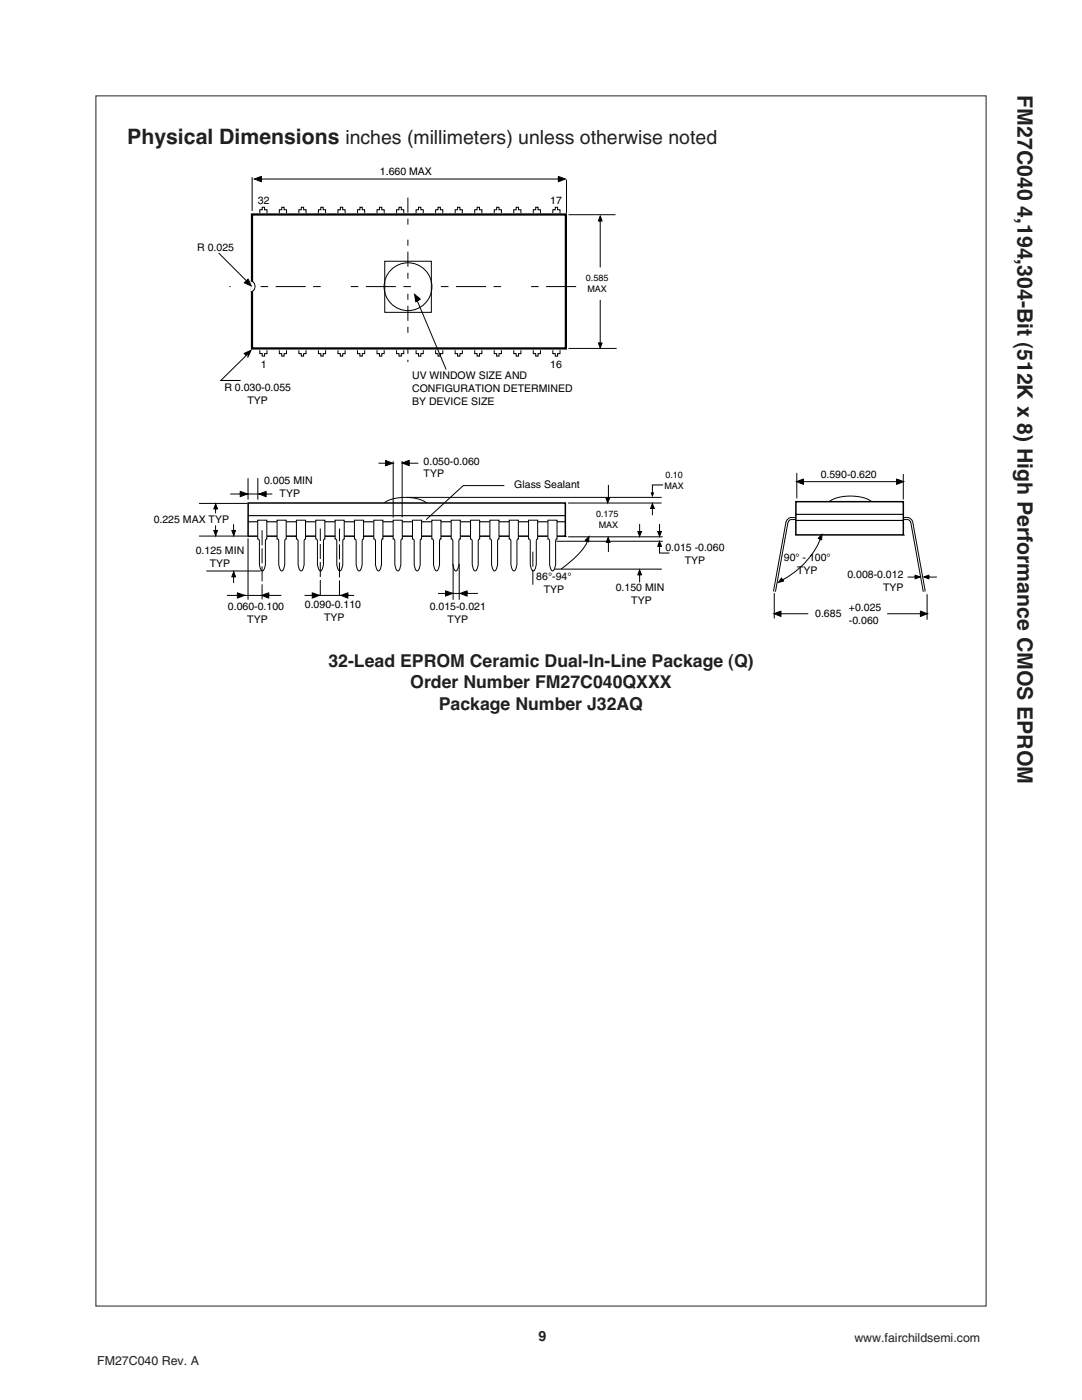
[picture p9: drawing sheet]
<svg xmlns="http://www.w3.org/2000/svg" width="216mm" height="279mm" viewBox="0 0 216 279" stroke-linecap="round" stroke-linejoin="round" font-family="sans-serif">
<path d="M19.1 19.1h177.7v241.6h-177.7z" fill="none" stroke="#231f20" stroke-width=".2"/>
<path d="M158.8 103.5h-.9a.97 .97 0 0 0-.9 .7l-2.5 13.9M180.2 103.5h.9a.97 .97 0 0 1 .8 .7l2.5 13.9" fill="none" stroke="#000" stroke-width=".6"/>
<path d="M158.8 103.5h-.9a.97 .97 0 0 0-.9 .7l-2.5 13.9M180.2 103.5h.9a.97 .97 0 0 1 .8 .7l2.5 13.9" fill="none" stroke="#fff" stroke-width=".2"/>
<g fill="none" stroke="#000" stroke-width=".2">
<path d="M51.8 42.5v-.6h.5v-.5h.5v.5h.5v.6M55.7 42.5v-.6h.5v-.5h.5v.5h.5v.6M59.6 42.5v-.6h.5v-.5h.5v.5h.5v.6M63.5 42.5v-.6h.5v-.5h.5v.5h.5v.6M67.4 42.5v-.6h.5v-.5h.5v.5h.5v.6M71.3 42.5v-.6h.5v-.5h.5v.5h.5v.6M75.2 42.5v-.6h.5v-.5h.5v.5h.5v.6M79.1 42.5v-.6h.5v-.5h.5v.5h.5v.6M83 42.5v-.6h.5v-.5h.5v.5h.5v.6M86.9 42.5v-.6h.5v-.5h.5v.5h.5v.6M90.8 42.5v-.6h.5v-.5h.5v.5h.5v.6M94.7 42.5v-.6h.5v-.5h.5v.5h.5v.6"/>
<path d="M98.6 42.5v-.6h.5v-.5h.5v.5h.4v.6M102.5 42.5v-.6h.5v-.5h.5v.5h.4v.6M106.4 42.5v-.6h.5v-.5h.5v.5h.4v.6M110.3 42.5v-.6h.5v-.5h.5v.5h.4v.6M51.8 69.9v.7h.5v.5h.5v-.5h.5v-.7M55.7 69.9v.7h.5v.5h.5v-.5h.5v-.7M59.6 69.9v.7h.5v.5h.5v-.5h.5v-.7M63.5 69.9v.7h.5v.5h.5v-.5h.5v-.7M67.4 69.9v.7h.5v.5h.5v-.5h.5v-.7M71.3 69.9v.7h.5v.5h.5v-.5h.5v-.7M75.2 69.9v.7h.5v.5h.5v-.5h.5v-.7M79.1 69.9v.7h.5v.5h.5v-.5h.5v-.7"/>
<path d="M83 69.9v.7h.5v.5h.5v-.5h.5v-.7M86.9 69.9v.7h.5v.5h.5v-.5h.5v-.7M90.8 69.9v.7h.5v.5h.5v-.5h.5v-.7M94.7 69.9v.7h.5v.5h.5v-.5h.5v-.7M98.6 69.9v.7h.5v.5h.5v-.5h.4v-.7M102.5 69.9v.7h.5v.5h.5v-.5h.4v-.7M106.4 69.9v.7h.5v.5h.5v-.5h.4v-.7M110.3 69.9v.7h.5v.5h.5v-.5h.4v-.7"/>
<circle cx="81.4" cy="57.2" r="4.8"/>
</g>
<path d="M81.4 39.4v32.9" fill="none" stroke="#000" stroke-width=".2" stroke-dasharray="3 1.2 1.2" stroke-linecap="butt"/>
<path d="M50.3 42.8h62.6v26.7h-62.6z" fill="none" stroke="#000" stroke-width=".45"/>
<path d="M50.8 35.7l1.4-.5v1.1zM111.4 35.2l1.4 .5-1.4 .6zM51.7 35.7h60.3z" fill="#000" stroke="#000" stroke-width=".2"/>
<g fill="#fff" stroke="#000" stroke-width=".2">
<path d="M50.3 35.4v6.7z"/>
<path d="M113 35.9v6.6z"/>
<path d="M50 56.1a1.09 1.09 0 0 1 .9 1.1 1.09 1.09 0 0 1-.9 1z"/>
</g>
<path d="M115 57.2h-69.2" fill="none" stroke="#000" stroke-width=".2" stroke-dasharray="6 1.5 1.5" stroke-linecap="butt"/>
<path d="M49.1 56.1l.4-.4 .6 1.4-1.3-.7 .4-.4z" fill="#000" stroke="#000" stroke-width=".2"/>
<path d="M43.6 50.5l6 5.9z" fill="#fff" stroke="#000" stroke-width=".2"/>
<path d="M48.7 70.5l1.4-.6-.6 1.4z" fill="#000" stroke="#000" stroke-width=".2"/>
<path d="M44.1 75.9l5.4-5.3-1.5 5.3z" fill="#fff" stroke="#000" stroke-width=".2"/>
<path d="M82.7 58.8l1.2 .9-.9 .5z" fill="#000" stroke="#000" stroke-width=".2"/>
<path d="M83.1 59.7l5.9 14.1z" fill="#fff" stroke="#000" stroke-width=".2"/>
<path d="M76.8 52.1h9.3v10.2h-9.3zM132.3 96.8h-2.1v1.7M76.2 101.2a1.79 1.79 0 0 1 1.4-1.4 9.6 9.6 0 0 1 7.2 .3l.7 .7 .1 .4" fill="none" stroke="#000" stroke-width=".2"/>
<g fill="#000" stroke="#000" stroke-width=".2">
<path d="M121.4 96.8v3zM120.9 99.4h.7l-.3 1zM159 94.4v5.1zM158.9 96.1l1.4-.5v1zM178.9 95.6l1.4 .5-1.4 .5zM159.7 96.1h19.7zM180.2 94.6v5.1zM47.4 118.3l1.5 .5-1.5 .6zM52.2 118.8l1.4-.5v1.1zM45.3 118.8h10.8zM60.8 118.8h9.9zM62.3 118.3l1.5 .5-1.5 .6z"/>
<path d="M68 118.8l1.4-.5v1.1zM88.9 117.9l1.5 .5-1.5 .6zM91.8 118.4l1.4-.5v1.1zM87.4 118.4h8zM130.2 100.5l.3 1h-.7zM113.4 100.4h18.6zM110.6 113.6h21.5zM113.4 107.1h18.8zM111 108h21.3z"/>
</g>
<path d="M129.8 98.3h.7l-.3 1z" fill="#000"/>
<path d="M49.5 100.4h63.3v6.6h-63.3z" fill="#fff" stroke="#000" stroke-width=".3"/>
<path d="M49.5 104.1h63.3M49.5 102.9h63.3" fill="none" stroke="#000" stroke-width=".22"/>
<g fill="#fff" stroke="#000" stroke-width=".2">
<path d="M51.4 103.8h1.8v3.8a1.9 1.9 0 0 0-.2 1.6l-.1 3.7a.98 .98 0 0 1-.6 1l-.2-.2-.3-1v-3.5a1.65 1.65 0 0 0-.3-1.6z"/>
<path d="M55.3 103.8h1.8l-.1 3.8a1.9 1.9 0 0 0-.2 1.6v3.7a.98 .98 0 0 1-.6 1l-.3-.2-.3-1v-3.5a1.65 1.65 0 0 0-.2-1.6z"/>
<path d="M59.1 103.8h1.9l-.1 3.8a1.9 1.9 0 0 0-.2 1.6l-.1 3.7a.98 .98 0 0 1-.6 1l-.2-.2-.3-1v-3.5a1.65 1.65 0 0 0-.3-1.6z"/>
<path d="M63 103.8h1.8v3.8a1.9 1.9 0 0 0-.3 1.6v3.7a.98 .98 0 0 1-.6 1l-.3-.2-.3-1v-3.5a1.65 1.65 0 0 0-.2-1.6z"/>
<path d="M66.9 103.8h1.8l-.1 3.8a1.9 1.9 0 0 0-.2 1.6v3.7a.98 .98 0 0 1-.7 1l-.2-.2-.3-1v-3.5a1.65 1.65 0 0 0-.2-1.6z"/>
<path d="M70.7 103.8h1.8v3.8a1.9 1.9 0 0 0-.2 1.6l-.1 3.7a.98 .98 0 0 1-.6 1l-.2-.2-.3-1v-3.5a1.65 1.65 0 0 0-.3-1.6z"/>
<path d="M74.6 103.8h1.8l-.1 3.8a1.9 1.9 0 0 0-.2 1.6v3.7a.98 .98 0 0 1-.6 1l-.3-.2-.3-1v-3.5a1.65 1.65 0 0 0-.2-1.6z"/>
<path d="M78.4 103.8h1.9l-.1 3.8a1.9 1.9 0 0 0-.2 1.6v3.7a.98 .98 0 0 1-.7 1l-.2-.2-.3-1v-3.5a1.65 1.65 0 0 0-.3-1.6z"/>
<path d="M82.3 103.8h1.8v3.8a1.9 1.9 0 0 0-.3 1.6v3.7a.98 .98 0 0 1-.6 1l-.3-.2-.3-1v-3.5a1.65 1.65 0 0 0-.2-1.6z"/>
<path d="M86.2 103.8h1.8l-.1 3.8a1.9 1.9 0 0 0-.2 1.6v3.7a.98 .98 0 0 1-.7 1l-.2-.2-.3-1v-3.5a1.65 1.65 0 0 0-.2-1.6z"/>
<path d="M90 103.8h1.8v3.8a1.9 1.9 0 0 0-.2 1.6l-.1 3.7a.98 .98 0 0 1-.6 1l-.2-.2-.3-1v-3.5a1.65 1.65 0 0 0-.3-1.6z"/>
<path d="M93.9 103.8h1.8l-.1 3.8a1.9 1.9 0 0 0-.2 1.6v3.7a.98 .98 0 0 1-.6 1l-.3-.2-.3-1v-3.5a1.65 1.65 0 0 0-.2-1.6z"/>
<path d="M97.7 103.8h1.9l-.1 3.8a1.9 1.9 0 0 0-.2 1.6v3.7a.98 .98 0 0 1-.7 1l-.2-.2-.3-1v-3.5a1.65 1.65 0 0 0-.3-1.6z"/>
<path d="M101.6 103.8h1.8v3.8a1.9 1.9 0 0 0-.3 1.6v3.7a.98 .98 0 0 1-.6 1l-.3-.2-.3-1v-3.5a1.65 1.65 0 0 0-.2-1.6z"/>
<path d="M105.5 103.8h1.8l-.1 3.8a1.9 1.9 0 0 0-.2 1.6v3.7a.98 .98 0 0 1-.6 1l-.3-.2-.3-1v-3.5a1.65 1.65 0 0 0-.2-1.6z"/>
<path d="M109.3 103.8h1.8v3.8a1.9 1.9 0 0 0-.2 1.6l-.1 3.7a.98 .98 0 0 1-.6 1l-.2-.2-.3-1v-3.5a1.65 1.65 0 0 0-.3-1.6z"/>
<path d="M49.5 107.4v12.3z"/>
<path d="M90.4 112.5v7.2z"/>
<path d="M91.6 112.5v7.2z"/>
</g>
<g fill="#fff" stroke="#000" stroke-width=".2" stroke-dasharray="3 .6" stroke-linecap="butt">
<path d="M52.3 105.5v14.1z"/>
<path d="M67.7 105.5v13.3z"/>
<path d="M63.9 105.5v13.3z"/>
</g>
<path d="M76.9 91.9l1.5 .6-1.5 .4zM75.5 92.4h2.2zM80.3 92.4l1.4-.5v1zM81.3 92.4h2.2z" fill="#000" stroke="#000" stroke-width=".2"/>
<path d="M78.5 92v11.3M80.2 92v11.3" fill="none" stroke="#000" stroke-width=".2"/>
<path d="M106.3 109.5v7.2z" fill="#fff" stroke="#000" stroke-width=".2" stroke-dasharray="3 .6" stroke-linecap="butt"/>
<path d="M81.3 99.3h50.7zM117.1 107.5l.4-.4-.1 1-.6-.3zM121.4 108.2v1.9zM121.3 107.3l.4 .9h-.7zM127.6 104.6v1.7zM127.6 114.5v1.7zM127.3 106.1h.7l-.4 .9zM127.6 113.7l.4 1h-.7zM130.2 100.8v2zM131.6 104.6v1.7zM131.6 108.1l.4 .9h-.8zM131.2 106.1h.8l-.4 .9z" fill="#000" stroke="#000" stroke-width=".2"/>
<path d="M117.3 107.8l-.3 .7a16.3 16.3 0 0 1-5.1 5.1M131.6 108.4v2h2" fill="none" stroke="#000" stroke-width=".2"/>
<g fill="#fff" stroke="#000" stroke-width=".2">
<path d="M49.5 95.4v4.3z"/>
<path d="M51.4 95.4v4.3z"/>
</g>
<g fill="#000" stroke="#000" stroke-width=".2">
<path d="M45.9 98.6h8.4zM47.9 98.1l1.5 .5-1.5 .5zM51.7 98.6l1.4-.5v1zM39.7 100.5h9.7zM39.7 107h9.7zM42.7 105.9h.7l-.3 1zM43 100.6l.4 1h-.7zM43 101.2v1.2zM43 104.8v1.3zM46.3 105.9h.7l-.4 1zM46.6 114.1l.4 1h-.7zM46.6 104.6v1.5z"/>
<path d="M46.6 114.9v1.5zM41.2 114h10.8z"/>
</g>
<path d="M165 100.9a1.79 1.79 0 0 1 1.4-1.3 9.6 9.6 0 0 1 7.2 .2l.7 .7 .1 .4" fill="none" stroke="#000" stroke-width=".2"/>
<path d="M158.8 100.1h21.4l.1 6.6h-21.5z" fill="#fff" stroke="#000" stroke-width=".3"/>
<path d="M158.8 103.9h21.4M158.8 102.6h21.4" fill="none" stroke="#000" stroke-width=".22"/>
<path d="M100.6 96.9h-8.2l-7.4 6.8M163.8 107.4a16.1 16.1 0 0 1-8.2 8.6" fill="none" stroke="#000" stroke-width=".2"/>
<g fill="#000" stroke="#000" stroke-width=".2">
<path d="M119.8 59.8v8.9zM119.8 43.8v9.6zM119.8 43.1l.3 1h-.7zM113.4 42.9h9.4zM119.4 68.5h.7l-.3 .9zM113.4 69.5h9.6zM155.9 115.4l.5 .6-1.1 .2zM163.5 107.1l.5-.4-.1 1-.6-.3zM182.6 114.8l1 .3-1 .4zM181.1 115.2h1.8zM184.4 115.1l.9-.3v.7zM185.1 115.2h1.8z"/>
<path d="M154.5 118.4v5zM154.4 122.5l1.4-.5v1zM155.2 122.5h6.1zM183.7 122l1.4 .5-1.4 .5zM177 122.5h7.1zM185 118.6v5.1z"/>
</g>
<g font-size="4.2" fill="#231f20">
<text x="203" y="19.1" transform="rotate(90 203 19.1)">FM27C040 4,194,304-Bit (512K x 8) High Performance CMOS EPROM</text>
<text x="25.4" y="28.7">Physical Dimensions inches (millimeters) unless otherwise noted</text>
</g>
<g font-size="3.5" fill="#231f20">
<text x="65.5" y="133.1">32-Lead EPROM Ceramic Dual-In-Line Package (Q)</text>
<text x="81.9" y="137.4">Order Number FM27C040QXXX</text>
<text x="87.5" y="141.6">Package Number J32AQ</text>
</g>
<text font-size="2.8" fill="#231f20" x="107.4" y="267.7">9</text>
<g font-size="2.5" fill="#231f20">
<text x="170.5" y="267.8">www.fairchildsemi.com</text>
<text x="19.4" y="272.4">FM27C040 Rev. A</text>
</g>
<g font-size="2.1">
<text x="75.8" y="35">1.660 MAX</text>
<text x="51.5" y="40.7">32</text>
<text x="109.8" y="40.7">17</text>
<text x="39.4" y="50">R 0.025</text>
<text x="52.1" y="73.4">1</text>
<text x="82.2" y="75.7">UV WINDOW SIZE AND</text>
<text x="109.8" y="73.4">16</text>
<text x="44.8" y="78">R 0.030-0.055</text>
<text x="49.4" y="80.6">TYP</text>
<text x="82.2" y="78.3">CONFIGURATION DETERMINED</text>
<text x="82.2" y="80.8">BY DEVICE SIZE</text>
<text x="84.5" y="92.7">0.050-0.060</text>
<text x="84.5" y="95.3">TYP</text>
<text x="163.8" y="95.4">0.590-0.620</text>
<text x="52.7" y="96.6">0.005 MIN</text>
<text x="55.8" y="99.1">TYP</text>
<text x="102.6" y="97.3">Glass Sealant</text>
<text x="30.7" y="104.4">0.225 MAX TYP</text>
<text x="39.1" y="110.6">0.125 MIN</text>
<text x="41.9" y="113.2">TYP</text>
<text x="132.8" y="110">0.015 -0.060</text>
<text x="136.6" y="112.5">TYP</text>
<text x="156.4" y="112">90° - 100°</text>
<text x="107" y="115.7">86°-94°</text>
<text x="108.5" y="118.3">TYP</text>
<text x="122.9" y="118">0.150 MIN</text>
<text x="159.1" y="114.6">TYP</text>
<text x="169.1" y="115.3">0.008-0.012</text>
<text x="176.2" y="117.9">TYP</text>
<text x="45.5" y="121.8">0.060-0.100</text>
<text x="49.3" y="124.4">TYP</text>
<text x="60.8" y="121.4">0.090-0.110</text>
<text x="64.7" y="123.9">TYP</text>
<text x="85.7" y="121.7">0.015-0.021</text>
<text x="89.3" y="124.3">TYP</text>
<text x="126" y="120.5">TYP</text>
<text x="162.7" y="123.1">0.685</text>
<text x="169.4" y="121.9">+0.025</text>
<text x="169.4" y="124.5">-0.060</text>
</g>
<g font-size="1.8">
<text x="116.9" y="56.1">0.585</text>
<text x="117.2" y="58.2">MAX</text>
<text x="132.8" y="95.5">0.10</text>
<text x="132.6" y="97.6">MAX</text>
<text x="118.9" y="103.2">0.175</text>
<text x="119.5" y="105.3">MAX</text>
</g>
</svg>
